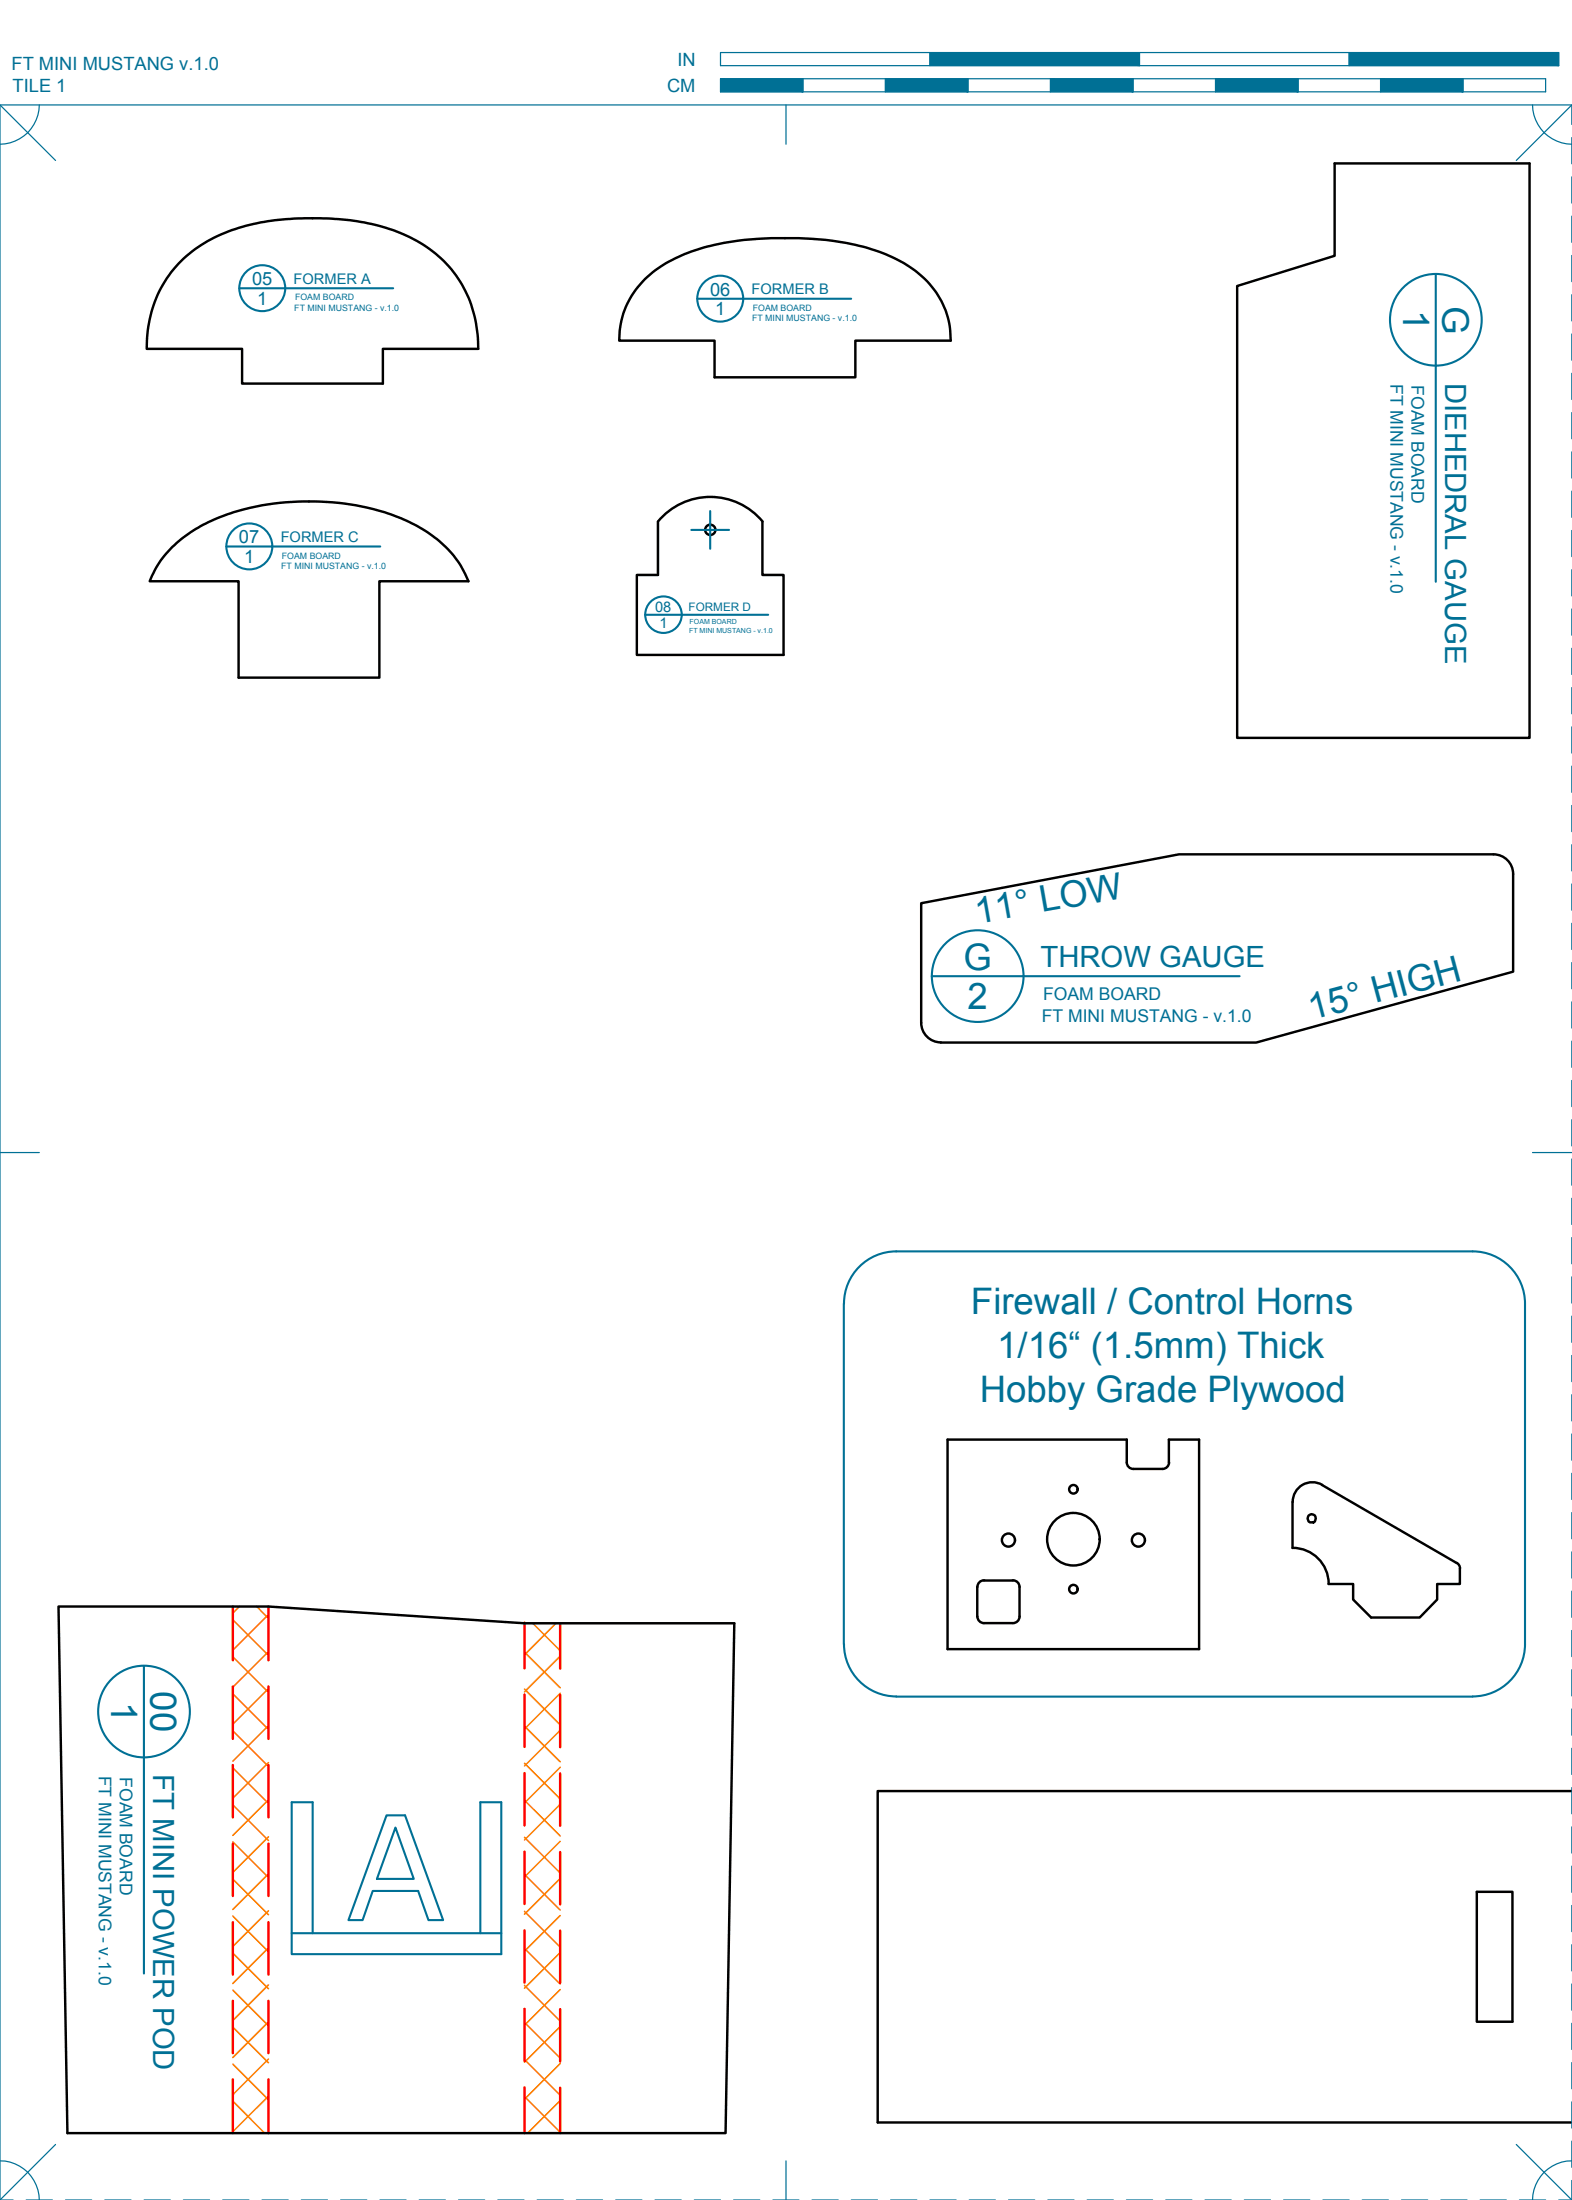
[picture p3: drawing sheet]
<svg xmlns="http://www.w3.org/2000/svg" width="190mm" height="267mm" viewBox="0 0 190 267" stroke-linecap="round" stroke-linejoin="round" font-family="sans-serif">
<!-- layer: 01 CUT -->
<g fill="none" stroke="#000" stroke-width=".3">
<path d="M161.7 19.8h23.7v69.7h-35.5v-54.8l11.8-3.7zM21.6 32a18.8 18.8 0 0 1 11.3-5.2 34.6 34.6 0 0 1 13.9 .8 15.1 15.1 0 0 1 10 8.5 15.9 15.9 0 0 1 1.2 6.2h-11.6v4.2h-17.1v-4.2h-11.5a14.6 14.6 0 0 1 3.8-10.3zM78.1 33.9a18.3 18.3 0 0 1 9.2-4.4 43 43 0 0 1 17.6 .5 15 15 0 0 1 8.6 5.5 10 10 0 0 1 1.7 5.8h-11.5v4.4h-17.1v-4.4h-11.6a10.2 10.2 0 0 1 3.1-7.4zM20.9 66.3a20.1 20.1 0 0 1 10.2-4.9 30.5 30.5 0 0 1 18.5 1.9 13.8 13.8 0 0 1 7.2 7.2h-10.8v11.6h-17.1v-11.6h-10.8a11.7 11.7 0 0 1 2.8-4.2zM79.7 63.2v6.5h-2.5v9.7h17.8v-9.7h-2.6v-6.5M79.7 63.2a8.2 8.2 0 0 1 12.7 0M183.4 105.9a2.38 2.38 0 0 0-2.4-2.3h-38.1l-31.3 5.9v14.5M183.4 106v11.8l-31.2 8.6h-38.2M111.6 124a2.38 2.38 0 0 0 2.4 2.4M141.7 177.3a.79 .79 0 0 1-.8 .8h-3.6a.79 .79 0 0 1-.8-.8v-2.8h-21.7v25.4h30.5v-25.4h-3.7v2.8M7.1 194.8h25.4l31.1 2h25.4l-1.1 61.8h-79.7zM118.4 192.4v3.6"/>
<path d="M118.4 192.4a.76 .76 0 0 1 .8-.8h3.6a.79 .79 0 0 1 .7 .8v3.6a.79 .79 0 0 1-.7 .8h-3.6a.79 .79 0 0 1-.8-.8M156.6 182.1v5.5a4.4 4.4 0 0 1 4.4 4.4M158.6 183.7a.5 .5 0 0 1 .5-.1 .5 .5 0 0 1 .3 .5l-.1 .3-.1 .2h-.5l-.1-.2-.1-.3zM160.2 180l16.3 9.5 .2 .1 .2 .6M160.2 180a2.38 2.38 0 0 0-3.5 2.1M176.9 190.2v1.8h-2.7v1.9l-2.2 2.2h-5.8l-2.2-2.2v-1.9h-3M190.5 217.1h-84.1v40.2h84.1M179 229.3h4.3v15.8h-4.3z"/>
<circle cx="86.1" cy="64.2" r=".62"/>
<circle cx="122.2" cy="186.7" r=".79"/>
<circle cx="130.1" cy="186.6" r="3.2"/>
<circle cx="130.1" cy="180.5" r=".52"/>
<circle cx="130.1" cy="192.6" r=".52"/>
<circle cx="138" cy="186.7" r=".79"/>
</g>
<!-- layer: 06 CAVITY -->
<g fill="none" stroke="#ff7f00" stroke-width=".19">
<path d="M28.2 196.4l4.3 4.3M29 194.8l-.8 .8M31.1 194.8l1.4 1.4M32.5 195.7l-4.3 4.3M64.6 196.8l3.3 3.3M67.4 196.8l-3.8 3.8M28.2 218.8l4.3 4.3M28.2 214.3l4.3 4.3M28.2 209.8l4.3 4.3M28.2 205.3l4.3 4.4M28.2 200.9l4.3 4.3M32.5 200.2l-4.3 4.3"/>
<path d="M32.5 204.7l-4.3 4.3M32.5 209.2l-4.3 4.3M32.5 213.7l-4.3 4.3M32.5 218.2l-4.3 4.3M63.6 218.2l4.3 4.4M63.6 213.8l4.3 4.3M63.6 209.3l4.3 4.3M63.6 204.8l4.3 4.3M63.6 200.3l4.3 4.3M67.9 200.8l-4.3 4.3M67.9 205.3l-4.3 4.3M67.9 209.8l-4.3 4.3"/>
<path d="M67.9 214.2l-4.3 4.4M67.9 218.7l-4.3 4.4M28.2 236.8l4.3 4.3M28.2 232.3l4.3 4.3M28.2 227.8l4.3 4.3M28.2 223.3l4.3 4.3M32.5 236.1l-4.3 4.4M32.5 222.7l-4.3 4.3M32.5 227.2l-4.3 4.3M32.5 231.6l-4.3 4.4M63.6 236.2l4.3 4.3M63.6 231.7l4.3 4.3"/>
<path d="M63.6 227.2l4.3 4.3M63.6 222.7l4.3 4.4M67.9 223.2l-4.3 4.3M67.9 227.7l-4.3 4.4M67.9 232.2l-4.3 4.3M67.9 236.7l-4.3 4.3M28.2 254.7l3.9 3.9M28.2 250.2l4.3 4.4M28.2 245.7l4.3 4.4M28.2 241.3l4.3 4.3M32.5 258.6h.1M32.5 240.6l-4.3 4.3"/>
<path d="M32.5 249.6l-4.3 4.3M32.5 254.1l-4.3 4.3M32.5 245.1l-4.3 4.3M63.6 254.2l4.3 4.3M63.6 249.7l4.3 4.3M63.6 245.2l4.3 4.3M63.6 240.7l4.3 4.3M67.9 241.2l-4.3 4.3M67.9 245.7l-4.3 4.3M67.9 250.2l-4.3 4.3M67.9 254.7l-4 3.9"/>
</g>
<!-- layer: 02 SCORE -->
<g fill="none" stroke="#f00" stroke-width=".3">
<path d="M28.2 194.8v6.5M32.5 194.8v6.5M63.6 196.7v5.5M67.9 196.8v5.5M28.2 204.4v6.4M28.2 214v6.3M32.5 204.4v6.4M32.5 214v6.3M63.6 205.4v6.4M63.6 214.9v6.4M67.9 205.5v6.3M67.9 215v6.3"/>
<path d="M28.2 223.5v6.3M28.2 233v6.4M32.5 223.5v6.3M32.5 233v6.4M63.6 224.5v6.3M63.6 234v6.3M67.9 224.5v6.4M67.9 234v6.4M28.2 242.5v6.4M28.2 252.1v6.5M32.5 242.5v6.4M32.5 252.1v6.5"/>
<path d="M63.6 243.5v6.4M63.6 253v5.6M67.9 243.6v6.3M67.9 253.1v5.5"/>
</g>
<!-- layer: 24 DIMENSIONS -->
<g fill="none" stroke="#007095" stroke-width=".25">
<path d="M29 34.9h18.6M84.5 36.2h18.6M27.4 66.3h18.7M78.2 74.5h14.9M83.8 64.2h4.5M86.1 62v4.5"/>
<circle cx="31.8" cy="34.9" r="2.78"/>
<circle cx="87.3" cy="36.2" r="2.78"/>
<circle cx="30.2" cy="66.2" r="2.78"/>
<circle cx="80.4" cy="74.5" r="2.21"/>
</g>
<!-- layer: 23 NOTES -->
<g fill="none" stroke="#007095" stroke-width=".25">
<path d="M174 33.2v37.3M112.9 118.3h37.3M102.3 158.1v41.2M178.5 151.7h-69.9a6.3 6.3 0 0 0-6.3 6.3M178.5 151.7a6.3 6.3 0 0 1 6.3 6.3v41.3a6.3 6.3 0 0 1-6.3 6.4M102.3 199.3a6.3 6.3 0 0 0 6.3 6.4M17.4 202v37.2M108.6 205.7h69.9M35.3 234.4h25.4M37.9 234.4v-15.9h-2.6v18.4h25.4v-18.4h-2.5v15.9M46.8 220.1h2.3l4.6 12.7h-1.8l-1.2-3.6h-5.5l-1.3 3.6h-1.7zM47.9 221.6l2.2 6.2h-4.4z"/>
<circle cx="174" cy="38.8" r="5.6"/>
<circle cx="118.5" cy="118.3" r="5.6"/>
<circle cx="17.5" cy="207.5" r="5.6"/>
</g>
<!-- layer: 22 TILED -->
<g fill="none" stroke="#007095" stroke-width=".15">
<path d="M0 12.7l6.7 6.8M4.8 12.7a4.8 4.8 0 0 1-4.8 4.8M87.3 6.4h101.6v1.6h-101.6zM87.3 9.5h100v1.6h-100zM95.2 12.7v4.8M97.3 9.5v1.6M107.3 9.5v1.6M112.7 6.4v1.6M117.3 9.5v1.6M127.3 9.5v1.6M137.3 9.5v1.6M138.1 6.4v1.6"/>
<path d="M147.3 9.5v1.6M157.3 9.5v1.6M163.5 6.4v1.6M167.3 9.5v1.6M177.3 9.5v1.6M185.7 12.7a4.8 4.8 0 0 0 4.8 4.8M190.5 15.1v-2.4h-190.5v254M190.5 12.7l-6.8 6.8M190.5 16.7v3.2M190.5 21.4v3.2M190.5 26.2v3.2M190.5 31v3.1"/>
<path d="M190.5 35.7v3.2M190.5 40.5v3.2M190.5 45.3v3.1M190.5 50v3.2M190.5 54.8v3.2M190.5 59.5v3.2M190.5 64.3v3.2M190.5 69.1v3.1M190.5 73.8v3.2M190.5 78.6v3.2M190.5 83.4v3.1M190.5 88.1v3.2"/>
<path d="M190.5 92.9v3.2M190.5 97.6v3.2M190.5 102.4v3.2M190.5 107.2v3.1M190.5 111.9v3.2M190.5 116.7v3.2M0 139.7h4.8M185.7 139.7h4.8M190.5 121.5v3.1M190.5 126.2v3.2M190.5 131v3.2M190.5 135.7v3.2"/>
<path d="M190.5 140.5v3.2M190.5 145.3v3.1M190.5 150v3.2M190.5 154.8v3.2M190.5 159.6v3.1M190.5 164.3v3.2M190.5 169.1v3.2M190.5 173.8v3.2M190.5 178.6v3.2M190.5 183.4v3.1M190.5 188.1v3.2M190.5 192.9v3.2"/>
<path d="M190.5 197.7v3.1M190.5 202.4v3.2M190.5 207.2v3.2M190.5 211.9v3.2M190.5 216.7v3.2M190.5 221.5v3.1M190.5 226.2v3.2M190.5 231v3.2M190.5 235.8v3.1M6.7 260l-6.7 6.7M183.7 260l6.8 6.7M190.5 240.5v3.2"/>
<path d="M190.5 245.3v3.2M190.5 250v3.2M190.5 254.8v3.2M190.5 259.6v3.1M0 262a4.7 4.7 0 0 1 4.8 4.7M0 266.7h1.6M3.2 266.7h3.1M7.9 266.7h3.2M12.7 266.7h3.2M17.5 266.7h3.1M22.2 266.7h3.2M27 266.7h3.2"/>
<path d="M31.7 266.7h3.2M36.5 266.7h3.2M41.3 266.7h3.1M46 266.7h3.2M50.8 266.7h3.2M55.6 266.7h3.1M60.3 266.7h3.2M65.1 266.7h3.2M69.8 266.7h3.2M74.6 266.7h3.2M79.4 266.7h3.1M84.1 266.7h3.2"/>
<path d="M88.9 266.7h3.2M93.7 266.7h3.1M95.2 262v4.7M98.4 266.7h3.2M103.2 266.7h3.1M107.9 266.7h3.2M112.7 266.7h3.2M117.5 266.7h3.1M122.2 266.7h3.2M127 266.7h3.2M131.7 266.7h3.2M136.5 266.7h3.2"/>
<path d="M141.3 266.7h3.1M146 266.7h3.2M150.8 266.7h3.2M155.6 266.7h3.1M160.3 266.7h3.2M165.1 266.7h3.2M169.8 266.7h3.2M174.6 266.7h3.2M179.4 266.7h3.1M184.1 266.7h3.2M188.9 266.7h1.6M190.5 262a4.7 4.7 0 0 0-4.8 4.7"/>
<path d="M190.5 264.3v2.4"/>
</g>
<g fill="#007095" stroke="#007095" stroke-width=".12">
<path d="M163.5 6.4l25.4 1.6v-1.6zM163.5 6.4l25.4 1.6h-25.4z"/>
<path d="M112.7 6.4l25.4 1.6v-1.6zM112.7 6.4l25.4 1.6h-25.4z"/>
<path d="M167.3 9.5l10 1.6v-1.6zM167.3 9.5l10 1.6h-10z"/>
<path d="M147.3 9.5l10 1.6v-1.6zM147.3 9.5l10 1.6h-10z"/>
<path d="M127.3 9.5l10 1.6v-1.6zM127.3 9.5l10 1.6h-10z"/>
<path d="M107.3 9.5l10 1.6v-1.6zM107.3 9.5l10 1.6h-10z"/>
<path d="M87.3 9.5l10 1.6v-1.6zM87.3 9.5l10 1.6h-10z"/>
</g>
<g font-size="4.4" fill="#007095">
<text x="170" y="37.5" transform="rotate(90 170 37.5)">1</text>
<text x="174.8" y="37.1" transform="rotate(90 174.8 37.1)">G</text>
<text x="118.4" y="112" transform="rotate(-10 118.4 112)">11° LOW</text>
<text x="116.8" y="117.6">G</text>
<text x="117.2" y="122.3">2</text>
<text x="159" y="123.7" transform="rotate(-15 159 123.7)">15° HIGH</text>
<text x="117.7" y="159.3">Firewall / Control Horns</text>
<text x="120.8" y="164.6">1/16“ (1.5mm) Thick</text>
<text x="118.7" y="170">Hobby Grade Plywood</text>
<text x="13.5" y="206.3" transform="rotate(90 13.5 206.3)">1</text>
<text x="18.2" y="205" transform="rotate(90 18.2 205)">00</text>
</g>
<g font-size="3.5" fill="#007095">
<text x="175.1" y="46.4" transform="rotate(90 175.1 46.4)">DIEHEDRAL GAUGE</text>
<text x="126.1" y="117.2">THROW GAUGE</text>
<text x="18.6" y="215.1" transform="rotate(90 18.6 215.1)">FT MINI POWER POD</text>
</g>
<g font-size="2.2" fill="#007095">
<text x="1.4" y="8.5">FT MINI MUSTANG v.1.0</text>
<text x="1.5" y="11.1">TILE 1</text>
<text x="80.8" y="11.2">CM</text>
<text x="82.1" y="8">IN</text>
<text x="30.5" y="34.5">05</text>
<text x="86" y="35.8">06</text>
<text x="31.2" y="36.9">1</text>
<text x="86.7" y="38.2">1</text>
<text x="29" y="65.8">07</text>
<text x="29.6" y="68.2">1</text>
</g>
<g font-size="2.1" fill="#007095">
<text x="168.5" y="46.5" transform="rotate(90 168.5 46.5)">FT MINI MUSTANG - v.1.0</text>
<text x="171.1" y="46.7" transform="rotate(90 171.1 46.7)">FOAM BOARD</text>
<text x="126.2" y="123.8">FT MINI MUSTANG - v.1.0</text>
<text x="126.4" y="121.3">FOAM BOARD</text>
<text x="12" y="215.3" transform="rotate(90 12 215.3)">FT MINI MUSTANG - v.1.0</text>
<text x="14.5" y="215.4" transform="rotate(90 14.5 215.4)">FOAM BOARD</text>
</g>
<g font-size="1.8" fill="#007095">
<text x="35.6" y="34.4">FORMER A</text>
<text x="91.1" y="35.7">FORMER B</text>
<text x="34" y="65.7">FORMER C</text>
<text x="79.4" y="74.2">08</text>
<text x="79.9" y="76.1">1</text>
</g>
<text font-size="1.4" fill="#007095" x="83.4" y="74.1">FORMER D</text>
<g font-size="1.1" fill="#007095">
<text x="35.7" y="37.7">FT MINI MUSTANG - v.1.0</text>
<text x="35.8" y="36.4">FOAM BOARD</text>
<text x="91.1" y="39">FT MINI MUSTANG - v.1.0</text>
<text x="91.2" y="37.7">FOAM BOARD</text>
<text x="34.1" y="69">FT MINI MUSTANG - v.1.0</text>
<text x="34.2" y="67.7">FOAM BOARD</text>
</g>
<g font-size=".9" fill="#007095">
<text x="83.5" y="76.7">FT MINI MUSTANG - v.1.0</text>
<text x="83.6" y="75.7">FOAM BOARD</text>
</g>
</svg>
